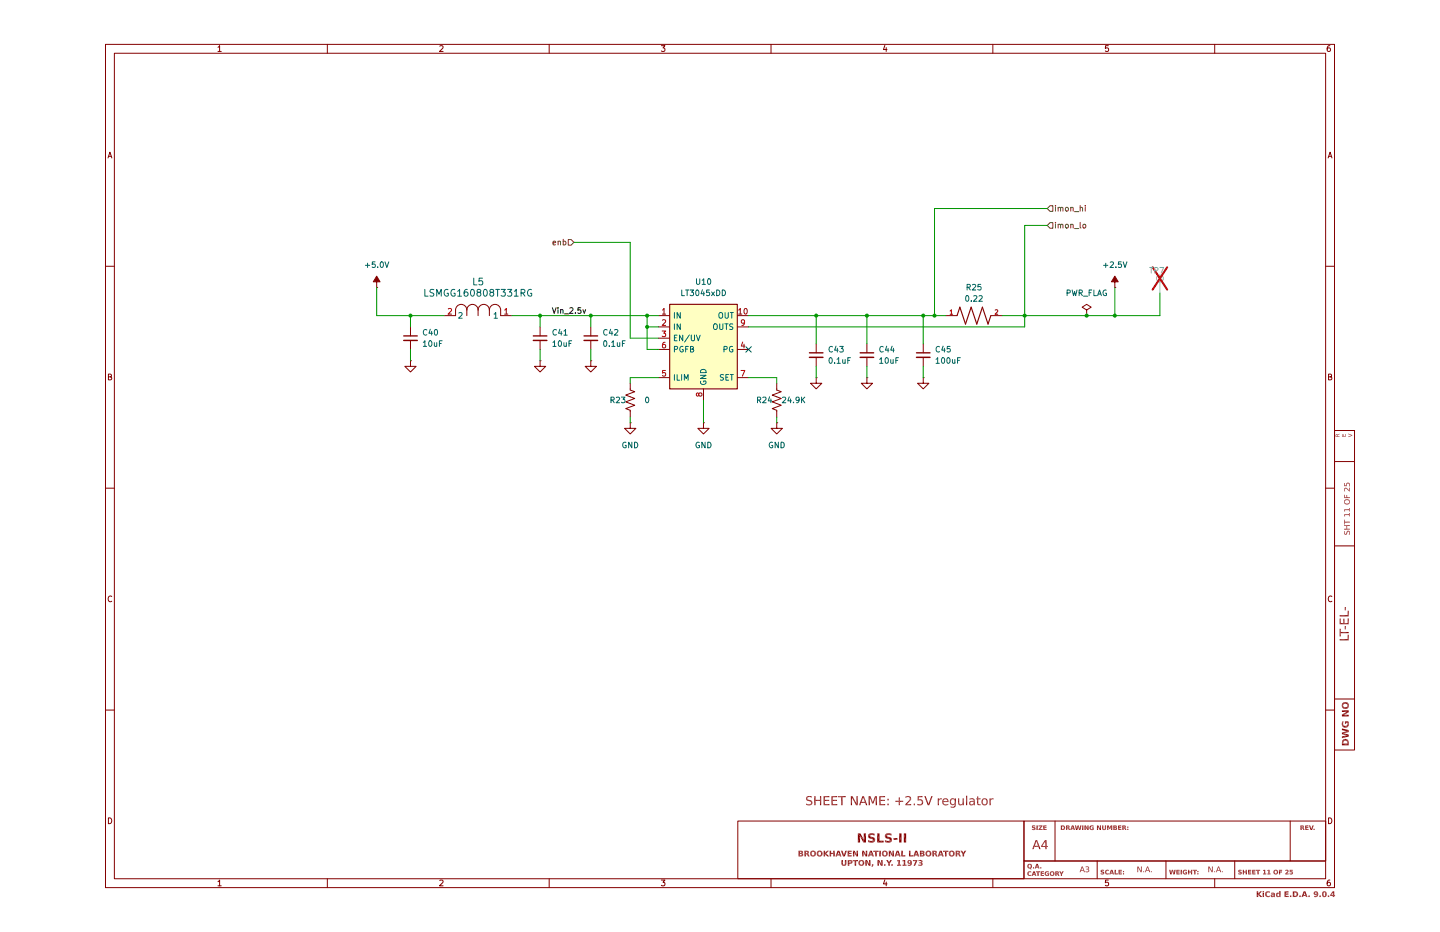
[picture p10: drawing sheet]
(kicad_sch
 (version 20250114)
 (generator "eeschema")
 (generator_version "9.0")
 (paper "A4")
 (lib_symbols
  (symbol "Connector:TestPoint"
   (pin_numbers (hide yes))
   (pin_names
    (offset 0.762) (hide yes)) (exclude_from_sim no) (in_bom yes) (on_board yes)
   (property "Reference" "TP" (at 0 6.858 0) (effects (font (size 1.27 1.27))))
   (property "Value" "TestPoint" (at 0 5.08 0) (effects (font (size 1.27 1.27))))
   (property "Footprint" "" (at 5.08 0 0) (effects (font (size 1.27 1.27)) (hide yes)))
   (property "Datasheet" "~" (at 5.08 0 0) (effects (font (size 1.27 1.27)) (hide yes)))
   (property "Description" "test point" (at 0 0 0) (effects (font (size 1.27 1.27)) (hide yes)))
   (symbol "TestPoint_0_1"
    (circle (center 0 3.302) (radius 0.762) (stroke (width 0) (type default)) (fill (type none))))
   (symbol "TestPoint_1_1"
    (pin passive line (at 0 0 90) (length 2.54) (name "1" (effects (font (size 1.27 1.27)))) (number "1" (effects (font (size 1.27 1.27))))))
   (embedded_fonts no))
  (symbol "Device:C_Small"
   (pin_numbers (hide yes))
   (pin_names
    (offset 0.254) (hide yes)) (exclude_from_sim no) (in_bom yes) (on_board yes)
   (property "Reference" "C" (at 0.254 1.778 0) (effects (font (size 1.27 1.27)) (justify left)))
   (property "Value" "C_Small" (at 0.254 -2.032 0) (effects (font (size 1.27 1.27)) (justify left)))
   (property "Footprint" "" (at 0 0 0) (effects (font (size 1.27 1.27)) (hide yes)))
   (property "Datasheet" "~" (at 0 0 0) (effects (font (size 1.27 1.27)) (hide yes)))
   (property "Description" "Unpolarized capacitor, small symbol" (at 0 0 0) (effects (font (size 1.27 1.27)) (hide yes)))
   (symbol "C_Small_0_1"
    (polyline (pts (xy -1.524 0.508) (xy 1.524 0.508)) (stroke (width 0.3048) (type default)) (fill (type none)))
    (polyline (pts (xy -1.524 -0.508) (xy 1.524 -0.508)) (stroke (width 0.3302) (type default)) (fill (type none))))
   (symbol "C_Small_1_1"
    (pin passive line (at 0 2.54 270) (length 2.032) (name "~" (effects (font (size 1.27 1.27)))) (number "1" (effects (font (size 1.27 1.27)))))
    (pin passive line (at 0 -2.54 90) (length 2.032) (name "~" (effects (font (size 1.27 1.27)))) (number "2" (effects (font (size 1.27 1.27))))))
   (embedded_fonts no))
  (symbol "Device:R_US"
   (pin_numbers (hide yes))
   (pin_names
    (offset 0)) (exclude_from_sim no) (in_bom yes) (on_board yes)
   (property "Reference" "R" (at 2.54 0 90) (effects (font (size 1.27 1.27))))
   (property "Value" "R_US" (at -2.54 0 90) (effects (font (size 1.27 1.27))))
   (property "Footprint" "" (at 1.016 -0.254 90) (effects (font (size 1.27 1.27)) (hide yes)))
   (property "Datasheet" "~" (at 0 0 0) (effects (font (size 1.27 1.27)) (hide yes)))
   (property "Description" "Resistor, US symbol" (at 0 0 0) (effects (font (size 1.27 1.27)) (hide yes)))
   (symbol "R_US_0_1"
    (polyline (pts (xy 0 2.286) (xy 0 2.54)) (stroke (width 0) (type default)) (fill (type none)))
    (polyline (pts (xy 0 2.286) (xy 1.016 1.905) (xy 0 1.524) (xy -1.016 1.143) (xy 0 0.762)) (stroke (width 0) (type default)) (fill (type none)))
    (polyline (pts (xy 0 0.762) (xy 1.016 0.381) (xy 0 0) (xy -1.016 -0.381) (xy 0 -0.762)) (stroke (width 0) (type default)) (fill (type none)))
    (polyline (pts (xy 0 -0.762) (xy 1.016 -1.143) (xy 0 -1.524) (xy -1.016 -1.905) (xy 0 -2.286)) (stroke (width 0) (type default)) (fill (type none)))
    (polyline (pts (xy 0 -2.286) (xy 0 -2.54)) (stroke (width 0) (type default)) (fill (type none))))
   (symbol "R_US_1_1"
    (pin passive line (at 0 3.81 270) (length 1.27) (name "~" (effects (font (size 1.27 1.27)))) (number "1" (effects (font (size 1.27 1.27)))))
    (pin passive line (at 0 -3.81 90) (length 1.27) (name "~" (effects (font (size 1.27 1.27)))) (number "2" (effects (font (size 1.27 1.27))))))
   (embedded_fonts no))
  (symbol "power:GND"
   (power)
   (pin_numbers (hide yes))
   (pin_names
    (offset 0) (hide yes)) (exclude_from_sim no) (in_bom yes) (on_board yes)
   (property "Reference" "#PWR" (at 0 -6.35 0) (effects (font (size 1.27 1.27)) (hide yes)))
   (property "Value" "GND" (at 0 -3.81 0) (effects (font (size 1.27 1.27))))
   (property "Footprint" "" (at 0 0 0) (effects (font (size 1.27 1.27)) (hide yes)))
   (property "Datasheet" "" (at 0 0 0) (effects (font (size 1.27 1.27)) (hide yes)))
   (property "Description" "Power symbol creates a global label with name \"GND\" , ground" (at 0 0 0) (effects (font (size 1.27 1.27)) (hide yes)))
   (symbol "GND_0_1"
    (polyline (pts (xy 0 0) (xy 0 -1.27) (xy 1.27 -1.27) (xy 0 -2.54) (xy -1.27 -1.27) (xy 0 -1.27)) (stroke (width 0) (type default)) (fill (type none))))
   (symbol "GND_1_1"
    (pin power_in line (at 0 0 270) (length 0) (name "~" (effects (font (size 1.27 1.27)))) (number "1" (effects (font (size 1.27 1.27))))))
   (embedded_fonts no))
  (symbol "power:PWR_FLAG"
   (power)
   (pin_numbers (hide yes))
   (pin_names
    (offset 0) (hide yes)) (exclude_from_sim no) (in_bom yes) (on_board yes)
   (property "Reference" "#FLG" (at 0 1.905 0) (effects (font (size 1.27 1.27)) (hide yes)))
   (property "Value" "PWR_FLAG" (at 0 3.81 0) (effects (font (size 1.27 1.27))))
   (property "Footprint" "" (at 0 0 0) (effects (font (size 1.27 1.27)) (hide yes)))
   (property "Datasheet" "~" (at 0 0 0) (effects (font (size 1.27 1.27)) (hide yes)))
   (property "Description" "Special symbol for telling ERC where power comes from" (at 0 0 0) (effects (font (size 1.27 1.27)) (hide yes)))
   (symbol "PWR_FLAG_0_0"
    (pin power_out line (at 0 0 90) (length 0) (name "~" (effects (font (size 1.27 1.27)))) (number "1" (effects (font (size 1.27 1.27))))))
   (symbol "PWR_FLAG_0_1"
    (polyline (pts (xy 0 0) (xy 0 1.27) (xy -1.016 1.905) (xy 0 2.54) (xy 1.016 1.905) (xy 0 1.27)) (stroke (width 0) (type default)) (fill (type none))))
   (embedded_fonts no))
  (symbol "psc:+2.5V"
   (power)
   (pin_numbers (hide yes))
   (pin_names
    (offset 0) (hide yes)) (exclude_from_sim no) (in_bom yes) (on_board yes)
   (property "Reference" "#PWR" (at 0 -3.81 0) (effects (font (size 1.27 1.27)) (hide yes)))
   (property "Value" "+2.5V" (at 0 3.556 0) (effects (font (size 1.27 1.27))))
   (property "Footprint" "" (at 0 0 0) (effects (font (size 1.27 1.27)) (hide yes)))
   (property "Datasheet" "" (at 0 0 0) (effects (font (size 1.27 1.27)) (hide yes)))
   (property "Description" "Power symbol creates a global label with name \"-15V\"" (at 0 0 0) (effects (font (size 1.27 1.27)) (hide yes)))
   (symbol "+2.5V_0_0"
    (pin power_in line (at 0 0 90) (length 0) (name "~" (effects (font (size 1.27 1.27)))) (number "1" (effects (font (size 1.27 1.27))))))
   (symbol "+2.5V_0_1"
    (polyline (pts (xy 0 0) (xy 0 1.27) (xy 0.762 1.27) (xy 0 2.54) (xy -0.762 1.27) (xy 0 1.27)) (stroke (width 0) (type default)) (fill (type outline))))
   (embedded_fonts no))
  (symbol "psc:+5.0V"
   (power)
   (pin_numbers (hide yes))
   (pin_names
    (offset 0) (hide yes)) (exclude_from_sim no) (in_bom yes) (on_board yes)
   (property "Reference" "#PWR" (at 0 -3.81 0) (effects (font (size 1.27 1.27)) (hide yes)))
   (property "Value" "+5.0V" (at 0 3.556 0) (effects (font (size 1.27 1.27))))
   (property "Footprint" "" (at 0 0 0) (effects (font (size 1.27 1.27)) (hide yes)))
   (property "Datasheet" "" (at 0 0 0) (effects (font (size 1.27 1.27)) (hide yes)))
   (property "Description" "Power symbol creates a global label with name \"-15V\"" (at 0 0 0) (effects (font (size 1.27 1.27)) (hide yes)))
   (symbol "+5.0V_0_0"
    (pin power_in line (at 0 0 90) (length 0) (name "~" (effects (font (size 1.27 1.27)))) (number "1" (effects (font (size 1.27 1.27))))))
   (symbol "+5.0V_0_1"
    (polyline (pts (xy 0 0) (xy 0 1.27) (xy 0.762 1.27) (xy 0 2.54) (xy -0.762 1.27) (xy 0 1.27)) (stroke (width 0) (type default)) (fill (type outline))))
   (embedded_fonts no))
  (symbol "psc:KRL2012E-M-R220-F-T5"
   (pin_names
    (offset 1.016)) (exclude_from_sim no) (in_bom yes) (on_board yes)
   (property "Reference" "R" (at -7.6244 2.5415 0) (effects (font (size 1.27 1.27)) (justify left bottom)))
   (property "Value" "KRL2012E-M-R220-F-T5" (at -10.414 -4.826 0) (effects (font (size 1.27 1.27)) (justify left bottom)))
   (property "Footprint" "myparts:RESC1220X70N" (at 0 0 0) (effects (font (size 1.27 1.27)) (justify bottom) (hide yes)))
   (property "Datasheet" "" (at 0 0 0) (effects (font (size 1.27 1.27)) (hide yes)))
   (property "Description" "" (at 0 0 0) (effects (font (size 1.27 1.27)) (hide yes)))
   (symbol "KRL2012E-M-R220-F-T5_0_0"
    (polyline (pts (xy -5.08 0) (xy -4.445 1.905)) (stroke (width 0.254) (type default)) (fill (type none)))
    (polyline (pts (xy -4.445 1.905) (xy -3.175 -1.905)) (stroke (width 0.254) (type default)) (fill (type none)))
    (polyline (pts (xy -3.175 -1.905) (xy -1.905 1.905)) (stroke (width 0.254) (type default)) (fill (type none)))
    (polyline (pts (xy -1.905 1.905) (xy -0.635 -1.905)) (stroke (width 0.254) (type default)) (fill (type none)))
    (polyline (pts (xy -0.635 -1.905) (xy 0.635 1.905)) (stroke (width 0.254) (type default)) (fill (type none)))
    (polyline (pts (xy 0.635 1.905) (xy 1.905 -1.905)) (stroke (width 0.254) (type default)) (fill (type none)))
    (polyline (pts (xy 1.905 -1.905) (xy 2.54 0)) (stroke (width 0.254) (type default)) (fill (type none))))
   (symbol "KRL2012E-M-R220-F-T5_1_0"
    (pin passive line (at -7.62 0 0) (length 2.54) (name "~" (effects (font (size 1.016 1.016)))) (number "1" (effects (font (size 1.016 1.016)))))
    (pin passive line (at 5.08 0 180) (length 2.54) (name "~" (effects (font (size 1.016 1.016)))) (number "2" (effects (font (size 1.016 1.016))))))
   (embedded_fonts no))
  (symbol "psc:LSMGG160808T331RG"
   (pin_names
    (offset 0.254)) (exclude_from_sim no) (in_bom yes) (on_board yes)
   (property "Reference" "L" (at 6.985 5.08 0) (effects (font (size 1.524 1.524))))
   (property "Value" "LSMGG160808T331RG" (at 6.985 -2.54 0) (effects (font (size 1.524 1.524))))
   (property "Footprint" "IND_LSMG_160808_TAY" (at 0 0 0) (effects (font (size 1.27 1.27)
    (italic yes)) (hide yes)))
   (property "Datasheet" "LSMGG160808T331RG" (at 0 0 0) (effects (font (size 1.27 1.27)
    (italic yes)) (hide yes)))
   (property "Description" "" (at 0 0 0) (effects (font (size 1.27 1.27)) (hide yes)))
   (property "ki_locked" "" (at 0 0 0) (effects (font (size 1.27 1.27))))
   (symbol "LSMGG160808T331RG_1_1"
    (polyline (pts (xy 2.54 0) (xy 2.54 1.27)) (stroke (width 0.2032) (type default)) (fill (type none)))
    (arc (start 2.54 1.27) (mid 3.81 2.5344) (end 5.08 1.27) (stroke (width 0.2032) (type default)) (fill (type none)))
    (polyline (pts (xy 5.08 0) (xy 5.08 1.27)) (stroke (width 0.2032) (type default)) (fill (type none)))
    (arc (start 5.08 1.27) (mid 6.35 2.5344) (end 7.62 1.27) (stroke (width 0.2032) (type default)) (fill (type none)))
    (polyline (pts (xy 7.62 0) (xy 7.62 1.27)) (stroke (width 0.2032) (type default)) (fill (type none)))
    (arc (start 7.62 1.27) (mid 8.89 2.5344) (end 10.16 1.27) (stroke (width 0.2032) (type default)) (fill (type none)))
    (polyline (pts (xy 10.16 0) (xy 10.16 1.27)) (stroke (width 0.2032) (type default)) (fill (type none)))
    (arc (start 10.16 1.27) (mid 11.43 2.5344) (end 12.7 1.27) (stroke (width 0.2032) (type default)) (fill (type none)))
    (polyline (pts (xy 12.7 0) (xy 12.7 1.27)) (stroke (width 0.2032) (type default)) (fill (type none)))
    (pin unspecified line (at 0 0 0) (length 2.54) (name "2" (effects (font (size 1.27 1.27)))) (number "2" (effects (font (size 1.27 1.27)))))
    (pin unspecified line (at 15.24 0 180) (length 2.54) (name "1" (effects (font (size 1.27 1.27)))) (number "1" (effects (font (size 1.27 1.27))))))
   (symbol "LSMGG160808T331RG_1_2"
    (arc (start -1.27 10.16) (mid -2.5344 11.43) (end -1.27 12.7) (stroke (width 0.2032) (type default)) (fill (type none)))
    (arc (start -1.27 7.62) (mid -2.5344 8.89) (end -1.27 10.16) (stroke (width 0.2032) (type default)) (fill (type none)))
    (arc (start -1.27 5.08) (mid -2.5344 6.35) (end -1.27 7.62) (stroke (width 0.2032) (type default)) (fill (type none)))
    (arc (start -1.27 2.54) (mid -2.5344 3.81) (end -1.27 5.08) (stroke (width 0.2032) (type default)) (fill (type none)))
    (polyline (pts (xy 0 12.7) (xy -1.27 12.7)) (stroke (width 0.2032) (type default)) (fill (type none)))
    (polyline (pts (xy 0 10.16) (xy -1.27 10.16)) (stroke (width 0.2032) (type default)) (fill (type none)))
    (polyline (pts (xy 0 7.62) (xy -1.27 7.62)) (stroke (width 0.2032) (type default)) (fill (type none)))
    (polyline (pts (xy 0 5.08) (xy -1.27 5.08)) (stroke (width 0.2032) (type default)) (fill (type none)))
    (polyline (pts (xy 0 2.54) (xy -1.27 2.54)) (stroke (width 0.2032) (type default)) (fill (type none)))
    (pin unspecified line (at 0 15.24 270) (length 2.54) (name "1" (effects (font (size 1.27 1.27)))) (number "1" (effects (font (size 1.27 1.27)))))
    (pin unspecified line (at 0 0 90) (length 2.54) (name "2" (effects (font (size 1.27 1.27)))) (number "2" (effects (font (size 1.27 1.27))))))
   (embedded_fonts no))
  (symbol "psc:LT3045xDD" (exclude_from_sim no) (in_bom yes) (on_board yes)
   (property "Reference" "U" (at -6.35 6.35 0) (effects (font (size 1.27 1.27))))
   (property "Value" "LT3045xDD" (at 1.27 6.35 0) (effects (font (size 1.27 1.27)) (justify left)))
   (property "Footprint" "Package_DFN_QFN:DFN-10-1EP_3x3mm_P0.5mm_EP1.65x2.38mm" (at 0 8.255 0) (effects (font (size 1.27 1.27)) (hide yes)))
   (property "Datasheet" "https://www.analog.com/media/en/technical-documentation/data-sheets/3045fa.pdf" (at 0 0 0) (effects (font (size 1.27 1.27)) (hide yes)))
   (property "Description" "500mA, Adjustable, Ultralow Noise, Ultrahigh PSRR Linear Regulator, DFN-10" (at 0 0 0) (effects (font (size 1.27 1.27)) (hide yes)))
   (symbol "LT3045xDD_0_1"
    (rectangle (start -7.62 5.08) (end 7.62 -13.97) (stroke (width 0.254) (type default)) (fill (type background))))
   (symbol "LT3045xDD_1_1"
    (pin power_in line (at -10.16 2.54 0) (length 2.54) (name "IN" (effects (font (size 1.27 1.27)))) (number "1" (effects (font (size 1.27 1.27)))))
    (pin passive line (at -10.16 2.54 0) (length 2.54) (hide yes) (name "IN" (effects (font (size 1.27 1.27)))) (number "2" (effects (font (size 1.27 1.27)))))
    (pin power_in line (at -10.16 0 0) (length 2.54) (name "IN" (effects (font (size 1.27 1.27)))) (number "2" (effects (font (size 1.27 1.27)))))
    (pin input line (at -10.16 -2.54 0) (length 2.54) (name "EN/UV" (effects (font (size 1.27 1.27)))) (number "3" (effects (font (size 1.27 1.27)))))
    (pin input line (at -10.16 -5.08 0) (length 2.54) (name "PGFB" (effects (font (size 1.27 1.27)))) (number "6" (effects (font (size 1.27 1.27)))))
    (pin passive line (at -10.16 -11.43 0) (length 2.54) (name "ILIM" (effects (font (size 1.27 1.27)))) (number "5" (effects (font (size 1.27 1.27)))))
    (pin passive line (at 0 -16.51 90) (length 2.54) (hide yes) (name "GND" (effects (font (size 1.27 1.27)))) (number "11" (effects (font (size 1.27 1.27)))))
    (pin power_in line (at 0 -16.51 90) (length 2.54) (name "GND" (effects (font (size 1.27 1.27)))) (number "8" (effects (font (size 1.27 1.27)))))
    (pin power_out line (at 10.16 2.54 180) (length 2.54) (name "OUT" (effects (font (size 1.27 1.27)))) (number "10" (effects (font (size 1.27 1.27)))))
    (pin input line (at 10.16 0 180) (length 2.54) (name "OUTS" (effects (font (size 1.27 1.27)))) (number "9" (effects (font (size 1.27 1.27)))))
    (pin open_collector line (at 10.16 -5.08 180) (length 2.54) (name "PG" (effects (font (size 1.27 1.27)))) (number "4" (effects (font (size 1.27 1.27)))))
    (pin passive line (at 10.16 -11.43 180) (length 2.54) (name "SET" (effects (font (size 1.27 1.27)))) (number "7" (effects (font (size 1.27 1.27))))))
   (embedded_fonts no)))
 (junction
  (at 196.85 71.12)
  (diameter 0)
  (color 0 0 0 0))
 (junction
  (at 170.18 71.12)
  (diameter 0)
  (color 0 0 0 0))
 (junction
  (at 231.14 71.12)
  (diameter 0)
  (color 0 0 0 0))
 (junction
  (at 194.31 71.12)
  (diameter 0)
  (color 0 0 0 0))
 (junction
  (at 217.17 71.12)
  (diameter 0)
  (color 0 0 0 0))
 (junction
  (at 237.49 71.12)
  (diameter 0)
  (color 0 0 0 0))
 (junction
  (at 119.38 71.12)
  (diameter 0)
  (color 0 0 0 0))
 (junction
  (at 132.08 73.66)
  (diameter 0)
  (color 0 0 0 0))
 (junction
  (at 107.95 71.12)
  (diameter 0)
  (color 0 0 0 0))
 (junction
  (at 181.61 71.12)
  (diameter 0)
  (color 0 0 0 0))
 (junction
  (at 78.74 71.12)
  (diameter 0)
  (color 0 0 0 0))
 (junction
  (at 132.08 71.12)
  (diameter 0)
  (color 0 0 0 0))
 (no_connect
  (at 154.94 78.74))
 (wire
  (pts (xy 181.61 85.09) (xy 181.61 82.55))
  (stroke (width 0) (type default)))
 (wire
  (pts (xy 119.38 71.12) (xy 132.08 71.12))
  (stroke (width 0) (type default)))
 (wire
  (pts (xy 222.25 46.99) (xy 196.85 46.99))
  (stroke (width 0) (type default)))
 (wire
  (pts (xy 170.18 71.12) (xy 181.61 71.12))
  (stroke (width 0) (type default)))
 (wire
  (pts (xy 154.94 85.09) (xy 161.29 85.09))
  (stroke (width 0) (type default)))
 (wire
  (pts (xy 128.27 76.2) (xy 128.27 54.61))
  (stroke (width 0) (type default)))
 (wire
  (pts (xy 71.12 64.77) (xy 71.12 71.12))
  (stroke (width 0) (type default)))
 (wire
  (pts (xy 128.27 95.25) (xy 128.27 93.98))
  (stroke (width 0) (type default)))
 (wire
  (pts (xy 217.17 71.12) (xy 231.14 71.12))
  (stroke (width 0) (type default)))
 (wire
  (pts (xy 101.6 71.12) (xy 107.95 71.12))
  (stroke (width 0) (type default)))
 (wire
  (pts (xy 247.65 71.12) (xy 237.49 71.12))
  (stroke (width 0) (type default)))
 (wire
  (pts (xy 247.65 66.04) (xy 247.65 71.12))
  (stroke (width 0) (type default)))
 (wire
  (pts (xy 71.12 71.12) (xy 78.74 71.12))
  (stroke (width 0) (type default)))
 (wire
  (pts (xy 194.31 71.12) (xy 196.85 71.12))
  (stroke (width 0) (type default)))
 (wire
  (pts (xy 222.25 50.8) (xy 217.17 50.8))
  (stroke (width 0) (type default)))
 (wire
  (pts (xy 170.18 85.09) (xy 170.18 82.55))
  (stroke (width 0) (type default)))
 (wire
  (pts (xy 181.61 71.12) (xy 194.31 71.12))
  (stroke (width 0) (type default)))
 (wire
  (pts (xy 181.61 71.12) (xy 181.61 77.47))
  (stroke (width 0) (type default)))
 (wire
  (pts (xy 119.38 81.28) (xy 119.38 78.74))
  (stroke (width 0) (type default)))
 (wire
  (pts (xy 78.74 81.28) (xy 78.74 78.74))
  (stroke (width 0) (type default)))
 (wire
  (pts (xy 154.94 71.12) (xy 170.18 71.12))
  (stroke (width 0) (type default)))
 (wire
  (pts (xy 107.95 81.28) (xy 107.95 78.74))
  (stroke (width 0) (type default)))
 (wire
  (pts (xy 132.08 71.12) (xy 134.62 71.12))
  (stroke (width 0) (type default)))
 (wire
  (pts (xy 194.31 85.09) (xy 194.31 82.55))
  (stroke (width 0) (type default)))
 (wire
  (pts (xy 128.27 85.09) (xy 128.27 86.36))
  (stroke (width 0) (type default)))
 (wire
  (pts (xy 107.95 71.12) (xy 119.38 71.12))
  (stroke (width 0) (type default)))
 (wire
  (pts (xy 217.17 71.12) (xy 212.09 71.12))
  (stroke (width 0) (type default)))
 (wire
  (pts (xy 196.85 71.12) (xy 199.39 71.12))
  (stroke (width 0) (type default)))
 (wire
  (pts (xy 231.14 71.12) (xy 237.49 71.12))
  (stroke (width 0) (type default)))
 (wire
  (pts (xy 161.29 95.25) (xy 161.29 93.98))
  (stroke (width 0) (type default)))
 (wire
  (pts (xy 134.62 76.2) (xy 128.27 76.2))
  (stroke (width 0) (type default)))
 (wire
  (pts (xy 107.95 71.12) (xy 107.95 73.66))
  (stroke (width 0) (type default)))
 (wire
  (pts (xy 144.78 90.17) (xy 144.78 95.25))
  (stroke (width 0) (type default)))
 (wire
  (pts (xy 161.29 86.36) (xy 161.29 85.09))
  (stroke (width 0) (type default)))
 (wire
  (pts (xy 134.62 73.66) (xy 132.08 73.66))
  (stroke (width 0) (type default)))
 (wire
  (pts (xy 119.38 73.66) (xy 119.38 71.12))
  (stroke (width 0) (type default)))
 (wire
  (pts (xy 237.49 64.77) (xy 237.49 71.12))
  (stroke (width 0) (type default)))
 (wire
  (pts (xy 78.74 71.12) (xy 78.74 73.66))
  (stroke (width 0) (type default)))
 (wire
  (pts (xy 154.94 73.66) (xy 217.17 73.66))
  (stroke (width 0) (type default)))
 (wire
  (pts (xy 170.18 71.12) (xy 170.18 77.47))
  (stroke (width 0) (type default)))
 (wire
  (pts (xy 132.08 73.66) (xy 132.08 78.74))
  (stroke (width 0) (type default)))
 (wire
  (pts (xy 196.85 46.99) (xy 196.85 71.12))
  (stroke (width 0) (type default)))
 (wire
  (pts (xy 132.08 73.66) (xy 132.08 71.12))
  (stroke (width 0) (type default)))
 (wire
  (pts (xy 217.17 73.66) (xy 217.17 71.12))
  (stroke (width 0) (type default)))
 (wire
  (pts (xy 217.17 50.8) (xy 217.17 71.12))
  (stroke (width 0) (type default)))
 (wire
  (pts (xy 134.62 78.74) (xy 132.08 78.74))
  (stroke (width 0) (type default)))
 (wire
  (pts (xy 78.74 71.12) (xy 86.36 71.12))
  (stroke (width 0) (type default)))
 (wire
  (pts (xy 134.62 85.09) (xy 128.27 85.09))
  (stroke (width 0) (type default)))
 (wire
  (pts (xy 194.31 71.12) (xy 194.31 77.47))
  (stroke (width 0) (type default)))
 (wire
  (pts (xy 115.57 54.61) (xy 128.27 54.61))
  (stroke (width 0) (type default)))
 (label "Vin_2.5v"
  (at 110.49 71.12 0)
  (effects (font (size 1.27 1.27)) (justify left bottom)))
 (hierarchical_label "imon_hi"
  (shape input)
  (at 222.25 46.99 0)
  (effects (font (size 1.27 1.27)) (justify left)))
 (hierarchical_label "enb"
  (shape input)
  (at 115.57 54.61 180)
  (effects (font (size 1.27 1.27)) (justify right)))
 (hierarchical_label "imon_lo"
  (shape input)
  (at 222.25 50.8 0)
  (effects (font (size 1.27 1.27)) (justify left)))
 (symbol
  (lib_id "psc:+5.0V")
  (at 71.12 64.77 0)
  (unit 1)
  (exclude_from_sim no)
  (in_bom yes)
  (on_board yes)
  (dnp no)
  (fields_autoplaced yes)
  (property "Reference" "#PWR0103" (at 71.12 68.58 0) (effects (font (size 1.27 1.27)) (hide yes)))
  (property "Value" "+5.0V" (at 71.12 59.69 0) (effects (font (size 1.27 1.27))))
  (property "Footprint" "" (at 71.12 64.77 0) (effects (font (size 1.27 1.27)) (hide yes)))
  (property "Datasheet" "" (at 71.12 64.77 0) (effects (font (size 1.27 1.27)) (hide yes)))
  (property "Description" "Power symbol creates a global label with name \"-15V\"" (at 71.12 64.77 0) (effects (font (size 1.27 1.27)) (hide yes)))
  (pin "1")
  (instances (project "psc_carrier_brd" (path "" (reference "#PWR0103") (unit 1)))))
 (symbol
  (lib_id "power:GND")
  (at 181.61 85.09 0)
  (unit 1)
  (exclude_from_sim no)
  (in_bom yes)
  (on_board yes)
  (dnp no)
  (fields_autoplaced yes)
  (property "Reference" "#PWR0111" (at 181.61 91.44 0) (effects (font (size 1.27 1.27)) (hide yes)))
  (property "Value" "GND" (at 181.61 90.17 0) (effects (font (size 1.27 1.27)) (hide yes)))
  (property "Footprint" "" (at 181.61 85.09 0) (effects (font (size 1.27 1.27)) (hide yes)))
  (property "Datasheet" "" (at 181.61 85.09 0) (effects (font (size 1.27 1.27)) (hide yes)))
  (property "Description" "Power symbol creates a global label with name \"GND\" , ground" (at 181.61 85.09 0) (effects (font (size 1.27 1.27)) (hide yes)))
  (pin "1")
  (instances (project "psc_carrier_brd" (path "" (reference "#PWR0111") (unit 1)))))
 (symbol
  (lib_id "Device:C_Small")
  (at 78.74 76.2 0)
  (unit 1)
  (exclude_from_sim no)
  (in_bom yes)
  (on_board yes)
  (dnp no)
  (property "Reference" "C40" (at 81.28 74.9362 0) (effects (font (size 1.27 1.27)) (justify left)))
  (property "Value" "10uF" (at 81.28 77.4762 0) (effects (font (size 1.27 1.27)) (justify left)))
  (property "Footprint" "Capacitor_SMD:C_0603_1608Metric" (at 78.74 76.2 0) (effects (font (size 1.27 1.27)) (hide yes)))
  (property "Datasheet" "~" (at 78.74 76.2 0) (effects (font (size 1.27 1.27)) (hide yes)))
  (property "Description" "CAP CER 10UF 25V X5R 0603" (at 78.74 76.2 0) (effects (font (size 1.27 1.27)) (hide yes)))
  (property "Voltage" "25V" (at 83.058 79.756 0) (effects (font (size 1.27 1.27)) (hide yes)))
  (property "MFG_PN" "CL10A106MA8NRNC" (at 78.74 76.2 0) (effects (font (size 1.27 1.27)) (hide yes)))
  (property "Cost" ".04" (at 78.74 76.2 0) (effects (font (size 1.27 1.27)) (hide yes)))
  (property "MFG" "Samsung" (at 78.74 76.2 0) (effects (font (size 1.27 1.27)) (hide yes)))
  (pin "1")
  (pin "2")
  (instances (project "psc_carrier_brd" (path "" (reference "C40") (unit 1)))))
 (symbol
  (lib_id "Connector:TestPoint")
  (at 247.65 66.04 0)
  (unit 1)
  (exclude_from_sim no)
  (in_bom yes)
  (on_board yes)
  (dnp yes)
  (property "Reference" "TP7" (at 245.11 60.96 0) (effects (font (size 1.27 1.27)) (justify left)))
  (property "Value" "${SHORT_NET_NAME(1)}" (at 250.19 64.643 0) (effects (font (size 1.27 1.27)) (justify left) (hide yes)))
  (property "Footprint" "TestPoint:TestPoint_THTPad_D2.0mm_Drill1.0mm" (at 252.73 66.04 0) (effects (font (size 1.27 1.27)) (hide yes)))
  (property "Datasheet" "~" (at 252.73 66.04 0) (effects (font (size 1.27 1.27)) (hide yes)))
  (property "Description" "" (at 247.65 66.04 0) (effects (font (size 1.27 1.27)) (hide yes)))
  (property "${DNP}" "${DNP}" (at 247.65 66.04 0) (effects (font (size 1.27 1.27)) (hide yes)))
  (property "MFG" "N/A" (at 247.65 66.04 0) (effects (font (size 1.27 1.27)) (hide yes)))
  (property "MFG_PN" "N/A" (at 247.65 66.04 0) (effects (font (size 1.27 1.27)) (hide yes)))
  (pin "1")
  (instances (project "psc_carrier_brd" (path "" (reference "TP7") (unit 1)))))
 (symbol
  (lib_id "Device:C_Small")
  (at 194.31 80.01 0)
  (unit 1)
  (exclude_from_sim no)
  (in_bom yes)
  (on_board yes)
  (dnp no)
  (property "Reference" "C45" (at 196.85 78.7462 0) (effects (font (size 1.27 1.27)) (justify left)))
  (property "Value" "100uF" (at 196.85 81.2862 0) (effects (font (size 1.27 1.27)) (justify left)))
  (property "Footprint" "Capacitor_SMD:C_1206_3216Metric" (at 194.31 80.01 0) (effects (font (size 1.27 1.27)) (hide yes)))
  (property "Datasheet" "~" (at 194.31 80.01 0) (effects (font (size 1.27 1.27)) (hide yes)))
  (property "Description" "CAP CER 100UF 10V X5R 1206" (at 194.31 80.01 0) (effects (font (size 1.27 1.27)) (hide yes)))
  (property "Voltage" "10V" (at 198.628 83.566 0) (effects (font (size 1.27 1.27)) (hide yes)))
  (property "MFG_PN" "GRM31CR61A107MEA8L" (at 194.31 80.01 0) (effects (font (size 1.27 1.27)) (hide yes)))
  (property "Cost" "0.22" (at 194.31 80.01 0) (effects (font (size 1.27 1.27)) (hide yes)))
  (property "MFG" "Murata" (at 194.31 80.01 0) (effects (font (size 1.27 1.27)) (hide yes)))
  (pin "1")
  (pin "2")
  (instances (project "psc_carrier_brd" (path "" (reference "C45") (unit 1)))))
 (symbol
  (lib_id "Device:R_US")
  (at 128.27 90.17 0)
  (unit 1)
  (exclude_from_sim no)
  (in_bom yes)
  (on_board yes)
  (dnp no)
  (property "Reference" "R23" (at 125.476 90.17 0) (effects (font (size 1.27 1.27))))
  (property "Value" "0" (at 132.08 90.17 0) (effects (font (size 1.27 1.27))))
  (property "Footprint" "Resistor_SMD:R_0402_1005Metric" (at 129.286 90.424 90) (effects (font (size 1.27 1.27)) (hide yes)))
  (property "Datasheet" "~" (at 128.27 90.17 0) (effects (font (size 1.27 1.27)) (hide yes)))
  (property "Description" "RES SMD 0 OHM JUMPER 1/10W 0402" (at 128.27 90.17 0) (effects (font (size 1.27 1.27)) (hide yes)))
  (property "Tolerance" "1%" (at 132.08 85.09 90) (effects (font (size 1.27 1.27)) (hide yes)))
  (property "MFG" "Panasonic" (at 128.27 90.17 0) (effects (font (size 1.27 1.27)) (hide yes)))
  (property "MFG_PN" "ERJ-2GE0R00X" (at 128.27 90.17 0) (effects (font (size 1.27 1.27)) (hide yes)))
  (property "Cost" "0.01" (at 128.27 90.17 0) (effects (font (size 1.27 1.27)) (hide yes)))
  (pin "2")
  (pin "1")
  (instances (project "psc_carrier_brd" (path "" (reference "R23") (unit 1)))))
 (symbol
  (lib_id "psc:+2.5V")
  (at 237.49 64.77 0)
  (unit 1)
  (exclude_from_sim no)
  (in_bom yes)
  (on_board yes)
  (dnp no)
  (fields_autoplaced yes)
  (property "Reference" "#PWR0113" (at 237.49 68.58 0) (effects (font (size 1.27 1.27)) (hide yes)))
  (property "Value" "+2.5V" (at 237.49 59.69 0) (effects (font (size 1.27 1.27))))
  (property "Footprint" "" (at 237.49 64.77 0) (effects (font (size 1.27 1.27)) (hide yes)))
  (property "Datasheet" "" (at 237.49 64.77 0) (effects (font (size 1.27 1.27)) (hide yes)))
  (property "Description" "Power symbol creates a global label with name \"-15V\"" (at 237.49 64.77 0) (effects (font (size 1.27 1.27)) (hide yes)))
  (pin "1")
  (instances (project "psc_carrier_brd" (path "" (reference "#PWR0113") (unit 1)))))
 (symbol
  (lib_id "Device:C_Small")
  (at 170.18 80.01 0)
  (unit 1)
  (exclude_from_sim no)
  (in_bom yes)
  (on_board yes)
  (dnp no)
  (property "Reference" "C43" (at 172.72 78.7462 0) (effects (font (size 1.27 1.27)) (justify left)))
  (property "Value" "0.1uF" (at 172.72 81.2862 0) (effects (font (size 1.27 1.27)) (justify left)))
  (property "Footprint" "Capacitor_SMD:C_0402_1005Metric" (at 170.18 80.01 0) (effects (font (size 1.27 1.27)) (hide yes)))
  (property "Datasheet" "~" (at 170.18 80.01 0) (effects (font (size 1.27 1.27)) (hide yes)))
  (property "Description" "CAP CER 0.1UF 25V X5R 0402" (at 170.18 80.01 0) (effects (font (size 1.27 1.27)) (hide yes)))
  (property "Type" "" (at 165.862 80.264 0) (effects (font (size 1.27 1.27))))
  (property "MFG" "Taiyo Yuden" (at 170.18 80.01 0) (effects (font (size 1.27 1.27)) (hide yes)))
  (property "MFG_PN" "TMK105BJ104KV-F" (at 170.18 80.01 0) (effects (font (size 1.27 1.27)) (hide yes)))
  (property "Cost" ".01" (at 170.18 80.01 0) (effects (font (size 1.27 1.27)) (hide yes)))
  (pin "2")
  (pin "1")
  (instances (project "psc_carrier_brd" (path "" (reference "C43") (unit 1)))))
 (symbol
  (lib_id "power:GND")
  (at 170.18 85.09 0)
  (unit 1)
  (exclude_from_sim no)
  (in_bom yes)
  (on_board yes)
  (dnp no)
  (fields_autoplaced yes)
  (property "Reference" "#PWR0110" (at 170.18 91.44 0) (effects (font (size 1.27 1.27)) (hide yes)))
  (property "Value" "GND" (at 170.18 90.17 0) (effects (font (size 1.27 1.27)) (hide yes)))
  (property "Footprint" "" (at 170.18 85.09 0) (effects (font (size 1.27 1.27)) (hide yes)))
  (property "Datasheet" "" (at 170.18 85.09 0) (effects (font (size 1.27 1.27)) (hide yes)))
  (property "Description" "Power symbol creates a global label with name \"GND\" , ground" (at 170.18 85.09 0) (effects (font (size 1.27 1.27)) (hide yes)))
  (pin "1")
  (instances (project "psc_carrier_brd" (path "" (reference "#PWR0110") (unit 1)))))
 (symbol
  (lib_id "power:PWR_FLAG")
  (at 231.14 71.12 0)
  (unit 1)
  (exclude_from_sim no)
  (in_bom yes)
  (on_board yes)
  (dnp no)
  (fields_autoplaced yes)
  (property "Reference" "#FLG09" (at 231.14 69.215 0) (effects (font (size 1.27 1.27)) (hide yes)))
  (property "Value" "PWR_FLAG" (at 231.14 66.04 0) (effects (font (size 1.27 1.27))))
  (property "Footprint" "" (at 231.14 71.12 0) (effects (font (size 1.27 1.27)) (hide yes)))
  (property "Datasheet" "~" (at 231.14 71.12 0) (effects (font (size 1.27 1.27)) (hide yes)))
  (property "Description" "Special symbol for telling ERC where power comes from" (at 231.14 71.12 0) (effects (font (size 1.27 1.27)) (hide yes)))
  (pin "1")
  (instances (project "psc_carrier_brd" (path "" (reference "#FLG09") (unit 1)))))
 (symbol
  (lib_id "psc:LT3045xDD")
  (at 144.78 73.66 0)
  (unit 1)
  (exclude_from_sim no)
  (in_bom yes)
  (on_board yes)
  (dnp no)
  (fields_autoplaced yes)
  (property "Reference" "U10" (at 144.78 63.5 0) (effects (font (size 1.27 1.27))))
  (property "Value" "LT3045xDD" (at 144.78 66.04 0) (effects (font (size 1.27 1.27))))
  (property "Footprint" "Package_DFN_QFN:DFN-10-1EP_3x3mm_P0.5mm_EP1.65x2.38mm" (at 144.78 65.405 0) (effects (font (size 1.27 1.27)) (hide yes)))
  (property "Datasheet" "https://www.analog.com/media/en/technical-documentation/data-sheets/3045fa.pdf" (at 144.78 73.66 0) (effects (font (size 1.27 1.27)) (hide yes)))
  (property "Description" "IC REG LIN POS ADJ 500MA 10DFN" (at 144.78 73.66 0) (effects (font (size 1.27 1.27)) (hide yes)))
  (property "Cost" "6.06" (at 144.78 73.66 0) (effects (font (size 1.27 1.27)) (hide yes)))
  (property "MFG" "Analog Devices" (at 144.78 73.66 0) (effects (font (size 1.27 1.27)) (hide yes)))
  (property "MFG_PN" "LT3045EDD#TRPBF" (at 144.78 73.66 0) (effects (font (size 1.27 1.27)) (hide yes)))
  (pin "7")
  (pin "9")
  (pin "2")
  (pin "6")
  (pin "8")
  (pin "10")
  (pin "11")
  (pin "1")
  (pin "4")
  (pin "2")
  (pin "5")
  (pin "3")
  (instances (project "psc_carrier_brd" (path "" (reference "U9") (unit 1)) (path "" (reference "U10") (unit 1)))))
 (symbol
  (lib_id "Device:C_Small")
  (at 107.95 76.2 0)
  (unit 1)
  (exclude_from_sim no)
  (in_bom yes)
  (on_board yes)
  (dnp no)
  (property "Reference" "C41" (at 110.49 74.9362 0) (effects (font (size 1.27 1.27)) (justify left)))
  (property "Value" "10uF" (at 110.49 77.4762 0) (effects (font (size 1.27 1.27)) (justify left)))
  (property "Footprint" "Capacitor_SMD:C_0603_1608Metric" (at 107.95 76.2 0) (effects (font (size 1.27 1.27)) (hide yes)))
  (property "Datasheet" "~" (at 107.95 76.2 0) (effects (font (size 1.27 1.27)) (hide yes)))
  (property "Description" "CAP CER 10UF 25V X5R 0603" (at 107.95 76.2 0) (effects (font (size 1.27 1.27)) (hide yes)))
  (property "Voltage" "25V" (at 112.268 79.756 0) (effects (font (size 1.27 1.27)) (hide yes)))
  (property "MFG_PN" "CL10A106MA8NRNC" (at 107.95 76.2 0) (effects (font (size 1.27 1.27)) (hide yes)))
  (property "Cost" ".04" (at 107.95 76.2 0) (effects (font (size 1.27 1.27)) (hide yes)))
  (property "MFG" "Samsung" (at 107.95 76.2 0) (effects (font (size 1.27 1.27)) (hide yes)))
  (pin "1")
  (pin "2")
  (instances (project "psc_carrier_brd" (path "" (reference "C41") (unit 1)))))
 (symbol
  (lib_id "Device:C_Small")
  (at 181.61 80.01 0)
  (unit 1)
  (exclude_from_sim no)
  (in_bom yes)
  (on_board yes)
  (dnp no)
  (property "Reference" "C44" (at 184.15 78.7462 0) (effects (font (size 1.27 1.27)) (justify left)))
  (property "Value" "10uF" (at 184.15 81.2862 0) (effects (font (size 1.27 1.27)) (justify left)))
  (property "Footprint" "Capacitor_SMD:C_0603_1608Metric" (at 181.61 80.01 0) (effects (font (size 1.27 1.27)) (hide yes)))
  (property "Datasheet" "~" (at 181.61 80.01 0) (effects (font (size 1.27 1.27)) (hide yes)))
  (property "Description" "CAP CER 10UF 25V X5R 0603" (at 181.61 80.01 0) (effects (font (size 1.27 1.27)) (hide yes)))
  (property "Voltage" "25V" (at 185.928 83.566 0) (effects (font (size 1.27 1.27)) (hide yes)))
  (property "MFG_PN" "CL10A106MA8NRNC" (at 181.61 80.01 0) (effects (font (size 1.27 1.27)) (hide yes)))
  (property "Cost" ".04" (at 181.61 80.01 0) (effects (font (size 1.27 1.27)) (hide yes)))
  (property "MFG" "Samsung" (at 181.61 80.01 0) (effects (font (size 1.27 1.27)) (hide yes)))
  (pin "1")
  (pin "2")
  (instances (project "psc_carrier_brd" (path "" (reference "C44") (unit 1)))))
 (symbol
  (lib_id "Device:C_Small")
  (at 119.38 76.2 0)
  (unit 1)
  (exclude_from_sim no)
  (in_bom yes)
  (on_board yes)
  (dnp no)
  (property "Reference" "C42" (at 121.92 74.9362 0) (effects (font (size 1.27 1.27)) (justify left)))
  (property "Value" "0.1uF" (at 121.92 77.4762 0) (effects (font (size 1.27 1.27)) (justify left)))
  (property "Footprint" "Capacitor_SMD:C_0402_1005Metric" (at 119.38 76.2 0) (effects (font (size 1.27 1.27)) (hide yes)))
  (property "Datasheet" "~" (at 119.38 76.2 0) (effects (font (size 1.27 1.27)) (hide yes)))
  (property "Description" "CAP CER 0.1UF 25V X5R 0402" (at 119.38 76.2 0) (effects (font (size 1.27 1.27)) (hide yes)))
  (property "Type" "" (at 115.062 76.454 0) (effects (font (size 1.27 1.27))))
  (property "MFG" "Taiyo Yuden" (at 119.38 76.2 0) (effects (font (size 1.27 1.27)) (hide yes)))
  (property "MFG_PN" "TMK105BJ104KV-F" (at 119.38 76.2 0) (effects (font (size 1.27 1.27)) (hide yes)))
  (property "Cost" ".01" (at 119.38 76.2 0) (effects (font (size 1.27 1.27)) (hide yes)))
  (pin "2")
  (pin "1")
  (instances (project "psc_carrier_brd" (path "" (reference "C42") (unit 1)))))
 (symbol
  (lib_id "psc:KRL2012E-M-R220-F-T5")
  (at 207.01 71.12 0)
  (unit 1)
  (exclude_from_sim no)
  (in_bom yes)
  (on_board yes)
  (dnp no)
  (fields_autoplaced yes)
  (property "Reference" "R25" (at 205.74 64.77 0) (effects (font (size 1.27 1.27))))
  (property "Value" "0.22" (at 205.74 67.31 0) (effects (font (size 1.27 1.27))))
  (property "Footprint" "myparts:RESC1220X70N" (at 207.01 71.12 0) (effects (font (size 1.27 1.27)) (justify bottom) (hide yes)))
  (property "Datasheet" "" (at 207.01 71.12 0) (effects (font (size 1.27 1.27)) (hide yes)))
  (property "Description" "RES 0.22 OHM 1W 0805 WIDE" (at 207.01 71.12 0) (effects (font (size 1.27 1.27)) (hide yes)))
  (property "MFG" "Susumu" (at 207.01 71.12 0) (effects (font (size 1.27 1.27)) (hide yes)))
  (property "MFG_PN" "KRL2012E-M-R220-F-T5" (at 207.01 71.12 0) (effects (font (size 1.27 1.27)) (hide yes)))
  (property "Cost" "0.38" (at 207.01 71.12 0) (effects (font (size 1.27 1.27)) (hide yes)))
  (pin "1")
  (pin "2")
  (instances (project "psc_carrier_brd" (path "" (reference "R25") (unit 1)))))
 (symbol
  (lib_id "power:GND")
  (at 78.74 81.28 0)
  (unit 1)
  (exclude_from_sim no)
  (in_bom yes)
  (on_board yes)
  (dnp no)
  (fields_autoplaced yes)
  (property "Reference" "#PWR0104" (at 78.74 87.63 0) (effects (font (size 1.27 1.27)) (hide yes)))
  (property "Value" "GND" (at 78.74 86.36 0) (effects (font (size 1.27 1.27)) (hide yes)))
  (property "Footprint" "" (at 78.74 81.28 0) (effects (font (size 1.27 1.27)) (hide yes)))
  (property "Datasheet" "" (at 78.74 81.28 0) (effects (font (size 1.27 1.27)) (hide yes)))
  (property "Description" "Power symbol creates a global label with name \"GND\" , ground" (at 78.74 81.28 0) (effects (font (size 1.27 1.27)) (hide yes)))
  (pin "1")
  (instances (project "psc_carrier_brd" (path "" (reference "#PWR0104") (unit 1)))))
 (symbol
  (lib_id "psc:LSMGG160808T331RG")
  (at 86.36 71.12 0)
  (unit 1)
  (exclude_from_sim no)
  (in_bom yes)
  (on_board yes)
  (dnp no)
  (fields_autoplaced yes)
  (property "Reference" "L5" (at 93.98 63.5 0) (effects (font (size 1.524 1.524))))
  (property "Value" "LSMGG160808T331RG" (at 93.98 66.04 0) (effects (font (size 1.524 1.524))))
  (property "Footprint" "myparts:IND_LSMG_160808_TAY" (at 86.36 71.12 0) (effects (font (size 1.27 1.27)
    (italic yes)) (hide yes)))
  (property "Datasheet" "LSMGG160808T331RG" (at 86.36 71.12 0) (effects (font (size 1.27 1.27)
    (italic yes)) (hide yes)))
  (property "Description" "FERRITE BEAD 330 OHM 0603 1LN" (at 86.36 71.12 0) (effects (font (size 1.27 1.27)) (hide yes)))
  (property "MFG" "Taiyo Yuden" (at 86.36 71.12 0) (effects (font (size 1.27 1.27)) (hide yes)))
  (property "MFG_PN" "LSMGG160808T331RG" (at 86.36 71.12 0) (effects (font (size 1.27 1.27)) (hide yes)))
  (property "Cost" ".01" (at 86.36 71.12 0) (effects (font (size 1.27 1.27)) (hide yes)))
  (pin "1")
  (pin "2")
  (instances (project "psc_carrier_brd" (path "" (reference "L1") (unit 1)) (path "" (reference "L5") (unit 1)))))
 (symbol
  (lib_id "power:GND")
  (at 161.29 95.25 0)
  (unit 1)
  (exclude_from_sim no)
  (in_bom yes)
  (on_board yes)
  (dnp no)
  (fields_autoplaced yes)
  (property "Reference" "#PWR0109" (at 161.29 101.6 0) (effects (font (size 1.27 1.27)) (hide yes)))
  (property "Value" "GND" (at 161.29 100.33 0) (effects (font (size 1.27 1.27))))
  (property "Footprint" "" (at 161.29 95.25 0) (effects (font (size 1.27 1.27)) (hide yes)))
  (property "Datasheet" "" (at 161.29 95.25 0) (effects (font (size 1.27 1.27)) (hide yes)))
  (property "Description" "Power symbol creates a global label with name \"GND\" , ground" (at 161.29 95.25 0) (effects (font (size 1.27 1.27)) (hide yes)))
  (pin "1")
  (instances (project "psc_carrier_brd" (path "" (reference "#PWR0109") (unit 1)))))
 (symbol
  (lib_id "power:GND")
  (at 194.31 85.09 0)
  (unit 1)
  (exclude_from_sim no)
  (in_bom yes)
  (on_board yes)
  (dnp no)
  (fields_autoplaced yes)
  (property "Reference" "#PWR0112" (at 194.31 91.44 0) (effects (font (size 1.27 1.27)) (hide yes)))
  (property "Value" "GND" (at 194.31 90.17 0) (effects (font (size 1.27 1.27)) (hide yes)))
  (property "Footprint" "" (at 194.31 85.09 0) (effects (font (size 1.27 1.27)) (hide yes)))
  (property "Datasheet" "" (at 194.31 85.09 0) (effects (font (size 1.27 1.27)) (hide yes)))
  (property "Description" "Power symbol creates a global label with name \"GND\" , ground" (at 194.31 85.09 0) (effects (font (size 1.27 1.27)) (hide yes)))
  (pin "1")
  (instances (project "psc_carrier_brd" (path "" (reference "#PWR0112") (unit 1)))))
 (symbol
  (lib_id "power:GND")
  (at 107.95 81.28 0)
  (unit 1)
  (exclude_from_sim no)
  (in_bom yes)
  (on_board yes)
  (dnp no)
  (fields_autoplaced yes)
  (property "Reference" "#PWR0105" (at 107.95 87.63 0) (effects (font (size 1.27 1.27)) (hide yes)))
  (property "Value" "GND" (at 107.95 86.36 0) (effects (font (size 1.27 1.27)) (hide yes)))
  (property "Footprint" "" (at 107.95 81.28 0) (effects (font (size 1.27 1.27)) (hide yes)))
  (property "Datasheet" "" (at 107.95 81.28 0) (effects (font (size 1.27 1.27)) (hide yes)))
  (property "Description" "Power symbol creates a global label with name \"GND\" , ground" (at 107.95 81.28 0) (effects (font (size 1.27 1.27)) (hide yes)))
  (pin "1")
  (instances (project "psc_carrier_brd" (path "" (reference "#PWR0105") (unit 1)))))
 (symbol
  (lib_id "power:GND")
  (at 119.38 81.28 0)
  (unit 1)
  (exclude_from_sim no)
  (in_bom yes)
  (on_board yes)
  (dnp no)
  (fields_autoplaced yes)
  (property "Reference" "#PWR0106" (at 119.38 87.63 0) (effects (font (size 1.27 1.27)) (hide yes)))
  (property "Value" "GND" (at 119.38 86.36 0) (effects (font (size 1.27 1.27)) (hide yes)))
  (property "Footprint" "" (at 119.38 81.28 0) (effects (font (size 1.27 1.27)) (hide yes)))
  (property "Datasheet" "" (at 119.38 81.28 0) (effects (font (size 1.27 1.27)) (hide yes)))
  (property "Description" "Power symbol creates a global label with name \"GND\" , ground" (at 119.38 81.28 0) (effects (font (size 1.27 1.27)) (hide yes)))
  (pin "1")
  (instances (project "psc_carrier_brd" (path "" (reference "#PWR0106") (unit 1)))))
 (symbol
  (lib_id "power:GND")
  (at 144.78 95.25 0)
  (unit 1)
  (exclude_from_sim no)
  (in_bom yes)
  (on_board yes)
  (dnp no)
  (fields_autoplaced yes)
  (property "Reference" "#PWR0108" (at 144.78 101.6 0) (effects (font (size 1.27 1.27)) (hide yes)))
  (property "Value" "GND" (at 144.78 100.33 0) (effects (font (size 1.27 1.27))))
  (property "Footprint" "" (at 144.78 95.25 0) (effects (font (size 1.27 1.27)) (hide yes)))
  (property "Datasheet" "" (at 144.78 95.25 0) (effects (font (size 1.27 1.27)) (hide yes)))
  (property "Description" "Power symbol creates a global label with name \"GND\" , ground" (at 144.78 95.25 0) (effects (font (size 1.27 1.27)) (hide yes)))
  (pin "1")
  (instances (project "psc_carrier_brd" (path "" (reference "#PWR071") (unit 1)) (path "" (reference "#PWR0108") (unit 1)))))
 (symbol
  (lib_id "Device:R_US")
  (at 161.29 90.17 0)
  (unit 1)
  (exclude_from_sim no)
  (in_bom yes)
  (on_board yes)
  (dnp no)
  (property "Reference" "R24" (at 158.496 90.17 0) (effects (font (size 1.27 1.27))))
  (property "Value" "24.9K" (at 165.1 90.17 0) (effects (font (size 1.27 1.27))))
  (property "Footprint" "Resistor_SMD:R_0402_1005Metric" (at 162.306 90.424 90) (effects (font (size 1.27 1.27)) (hide yes)))
  (property "Datasheet" "~" (at 161.29 90.17 0) (effects (font (size 1.27 1.27)) (hide yes)))
  (property "Description" "RES SMD 24.9K OHM 1% 1/10W 0402" (at 161.29 90.17 0) (effects (font (size 1.27 1.27)) (hide yes)))
  (property "Tolerance" "1%" (at 165.1 85.09 90) (effects (font (size 1.27 1.27)) (hide yes)))
  (property "MFG" "Panasonic" (at 161.29 90.17 0) (effects (font (size 1.27 1.27)) (hide yes)))
  (property "MFG_PN" "ERJ-2RKF2492X" (at 161.29 90.17 0) (effects (font (size 1.27 1.27)) (hide yes)))
  (property "Cost" "0.01" (at 161.29 90.17 0) (effects (font (size 1.27 1.27)) (hide yes)))
  (pin "2")
  (pin "1")
  (instances (project "psc_carrier_brd" (path "" (reference "R24") (unit 1)))))
 (symbol
  (lib_id "power:GND")
  (at 128.27 95.25 0)
  (unit 1)
  (exclude_from_sim no)
  (in_bom yes)
  (on_board yes)
  (dnp no)
  (fields_autoplaced yes)
  (property "Reference" "#PWR0107" (at 128.27 101.6 0) (effects (font (size 1.27 1.27)) (hide yes)))
  (property "Value" "GND" (at 128.27 100.33 0) (effects (font (size 1.27 1.27))))
  (property "Footprint" "" (at 128.27 95.25 0) (effects (font (size 1.27 1.27)) (hide yes)))
  (property "Datasheet" "" (at 128.27 95.25 0) (effects (font (size 1.27 1.27)) (hide yes)))
  (property "Description" "Power symbol creates a global label with name \"GND\" , ground" (at 128.27 95.25 0) (effects (font (size 1.27 1.27)) (hide yes)))
  (pin "1")
  (instances (project "psc_carrier_brd" (path "" (reference "#PWR0107") (unit 1))))))
